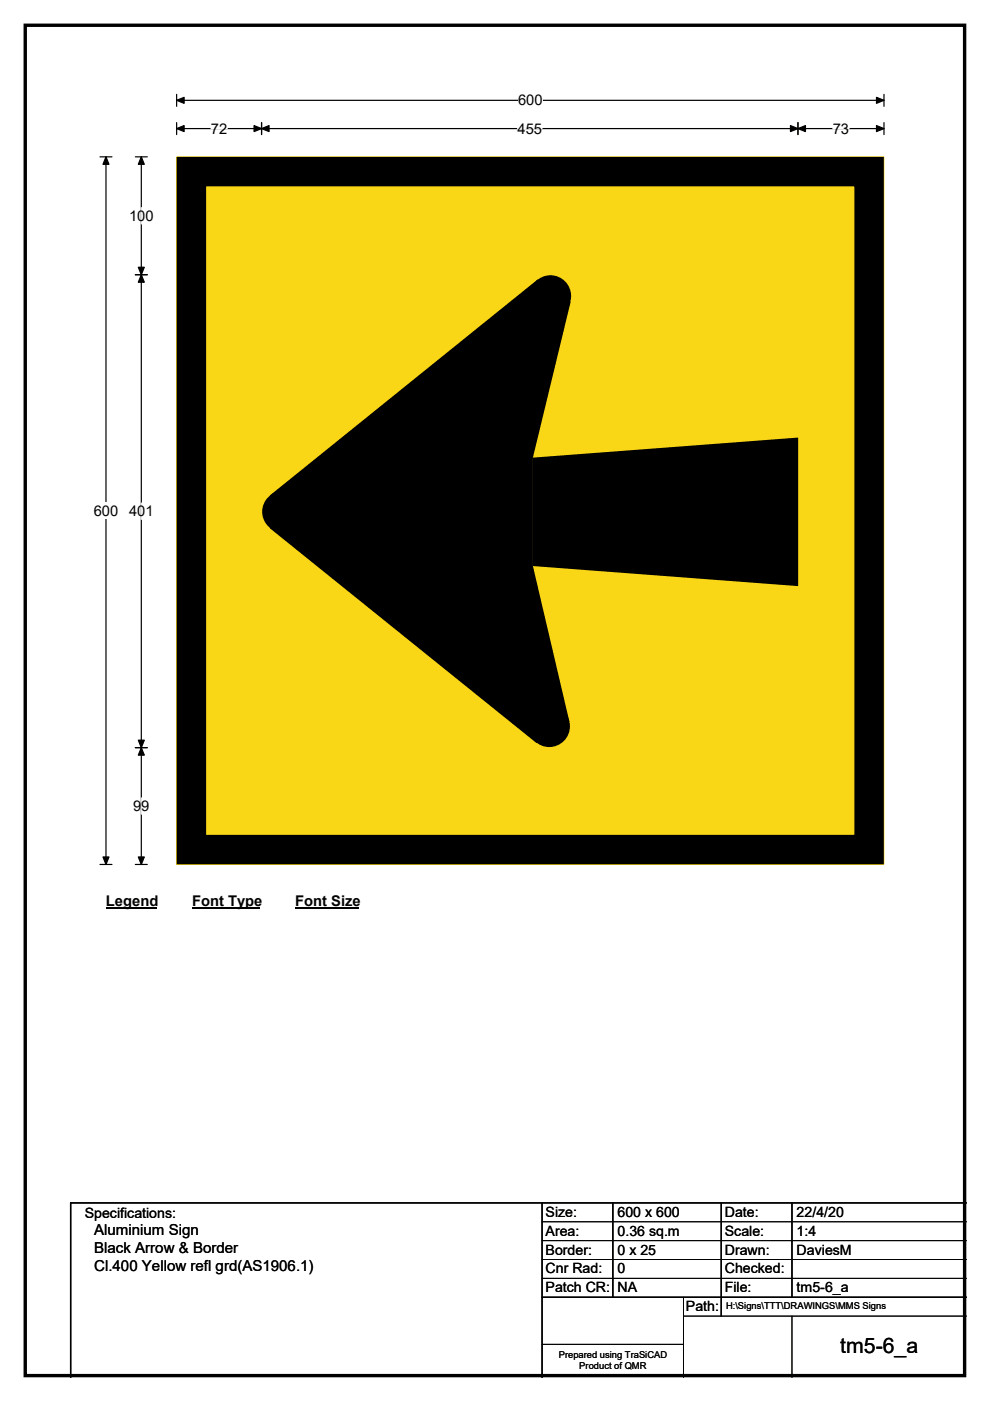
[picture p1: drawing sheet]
<svg xmlns="http://www.w3.org/2000/svg" width="210mm" height="297mm" viewBox="0 0 210 297" stroke-linecap="round" stroke-linejoin="round" font-family="sans-serif">
<path d="M5.4 5.4h199.2v286.3h-199.2z" fill="none" stroke="#000" stroke-width=".72"/>
<path d="M37.5 21.3h150M37.5 20v2.5M187.5 20v2.5" fill="none" stroke="#000" stroke-width=".25"/>
<path d="M37.5 21.3l1.6-.7v1.3zM185.9 20.6l1.6 .7-1.6 .6z" fill="#000" stroke="#000" stroke-width=".25"/>
<path d="M109.9 19.5h5.2v3.5h-5.2z" fill="#fff"/>
<path d="M21.2 33.3h2.5M22.5 33.3v150M37.5 27.3h150M37.5 26v2.5M55.5 26v2.5M169.2 26v2.5M187.5 26v2.5M21.2 183.3h2.5" fill="none" stroke="#000" stroke-width=".25"/>
<path d="M22.5 33.3l.6 1.5h-1.3zM37.5 27.3l1.6-.7v1.3zM55.5 27.3l1.6-.7v1.3zM53.9 26.6l1.6 .7-1.6 .6zM167.7 26.6l1.5 .7-1.5 .6zM169.2 27.3l1.6-.7v1.3zM185.9 26.6l1.6 .7-1.6 .6zM21.8 181.7h1.3l-.6 1.6z" fill="#000" stroke="#000" stroke-width=".25"/>
<path d="M44.7 27.3h3.5M109.8 27.3h5.2M176.6 27.3h3.5" fill="none" stroke="#fff" stroke-width=".25"/>
<path d="M19.9 106.5h5.2v3.5h-5.2z" fill="#fff"/>
<path d="M28.7 33.3h2.5M30 33.3v150M28.7 58.3h2.5M28.7 158.5h2.5M28.7 183.3h2.5" fill="none" stroke="#000" stroke-width=".25"/>
<path d="M30 33.3l.6 1.5h-1.3zM30 58.3l.6 1.5h-1.3zM29.3 56.7h1.3l-.6 1.6zM29.3 156.9h1.3l-.6 1.6zM30 158.5l.6 1.6h-1.3zM29.3 181.7h1.3l-.6 1.6z" fill="#000" stroke="#000" stroke-width=".25"/>
<path d="M30 44v3.5M30 106.6v3.5M30 169.2v3.4" fill="none" stroke="#fff" stroke-width=".25"/>
<path d="M22.5 189.3h10.7v3.5h-10.7z" fill="#fff"/>
<path d="M22.5 192.6h10.7" fill="none" stroke="#000" stroke-width=".32"/>
<path d="M40.7 189.3h14.4v3.5h-14.4z" fill="#fff"/>
<path d="M40.7 192.6h14.4" fill="none" stroke="#000" stroke-width=".32"/>
<path d="M62.6 189.3h13.5v3.5h-13.5z" fill="#fff"/>
<path d="M62.6 192.6h13.5" fill="none" stroke="#000" stroke-width=".32"/>
<path d="M37.5 33.3h150v150h-150z" fill="#fad716"/>
<path d="M37.5 33.3h150v150h-150z" fill="none" stroke="#fad716" stroke-width=".21"/>
<path d="M40.6 36.4h143.7v143.7h-143.7z" fill="none" stroke="#000" stroke-width="6.2"/>
<g fill="#000">
<path d="M113 97l56.3-4.2v31.5l-56.3-4.3z"/>
<path d="M57.3 105l56.7-45.7 7 4.7-8 33v23l7.8 33-7 4.5-56.5-45.5z" fill-rule="evenodd"/>
<circle cx="116.8" cy="62.7" r="4.4"/>
<circle cx="60" cy="108.5" r="4.4"/>
<circle cx="116.5" cy="154" r="4.4"/>
</g>
<path d="M115 255v37M130 255v20M153 255v24M168 255v20M205 255h-190v37M115 275h90" fill="none" stroke="#000" stroke-width=".3"/>
<path d="M115 259h90M115 263h90M115 267h90M115 271h90M145 279h60M145 275v17M168 279v13M115 285h30" fill="none" stroke="#000" stroke-width=".21"/>
<text font-size="4.5" x="178.2" y="286.9">tm5-6_a</text>
<g font-size="3.2">
<text x="20" y="261.9">Aluminium Sign</text>
<text x="20" y="265.7">Black Arrow &amp; Border</text>
<text x="20" y="269.6">Cl.400 Yellow refl grd(AS1906.1)</text>
</g>
<g font-size="3.1">
<text x="109.9" y="22.3">600</text>
<text x="44.7" y="28.3">72</text>
<text x="109.8" y="28.3">455</text>
<text x="176.6" y="28.3">73</text>
<text x="27.4" y="46.8">100</text>
<text x="19.9" y="109.3">600</text>
<text x="27.4" y="109.4">401</text>
<text x="28.2" y="172">99</text>
<text x="22.5" y="192.1">Legend</text>
<text x="40.7" y="192.1">Font Type</text>
<text x="62.6" y="192.1">Font Size</text>
</g>
<g font-size="3">
<text x="115.7" y="258">Size:</text>
<text x="131" y="258">600 x 600</text>
<text x="153.7" y="258">Date:</text>
<text x="169" y="258">22/4/20</text>
<text x="18" y="258.2">Specifications:</text>
<text x="115.7" y="262">Area:</text>
<text x="131" y="262">0.36 sq.m</text>
<text x="153.7" y="262">Scale:</text>
<text x="169" y="262">1:4</text>
<text x="115.7" y="266">Border:</text>
<text x="115.7" y="270">Cnr Rad:</text>
<text x="131" y="266">0 x 25</text>
<text x="131" y="270">0</text>
<text x="153.7" y="266">Drawn:</text>
<text x="153.7" y="270">Checked:</text>
<text x="169" y="266">DaviesM</text>
<text x="115.7" y="274">Patch CR:</text>
<text x="131" y="274">NA</text>
<text x="153.7" y="274">File:</text>
<text x="169" y="274">tm5-6_a</text>
<text x="145.5" y="278">Path:</text>
</g>
<g font-size="2">
<text x="154" y="277.6">H:\Signs\TTT\DRAWINGS\MMS Signs</text>
<text x="118.5" y="287.8">Prepared using TraSiCAD</text>
<text x="122.9" y="290.2">Product of QMR</text>
</g>
</svg>
